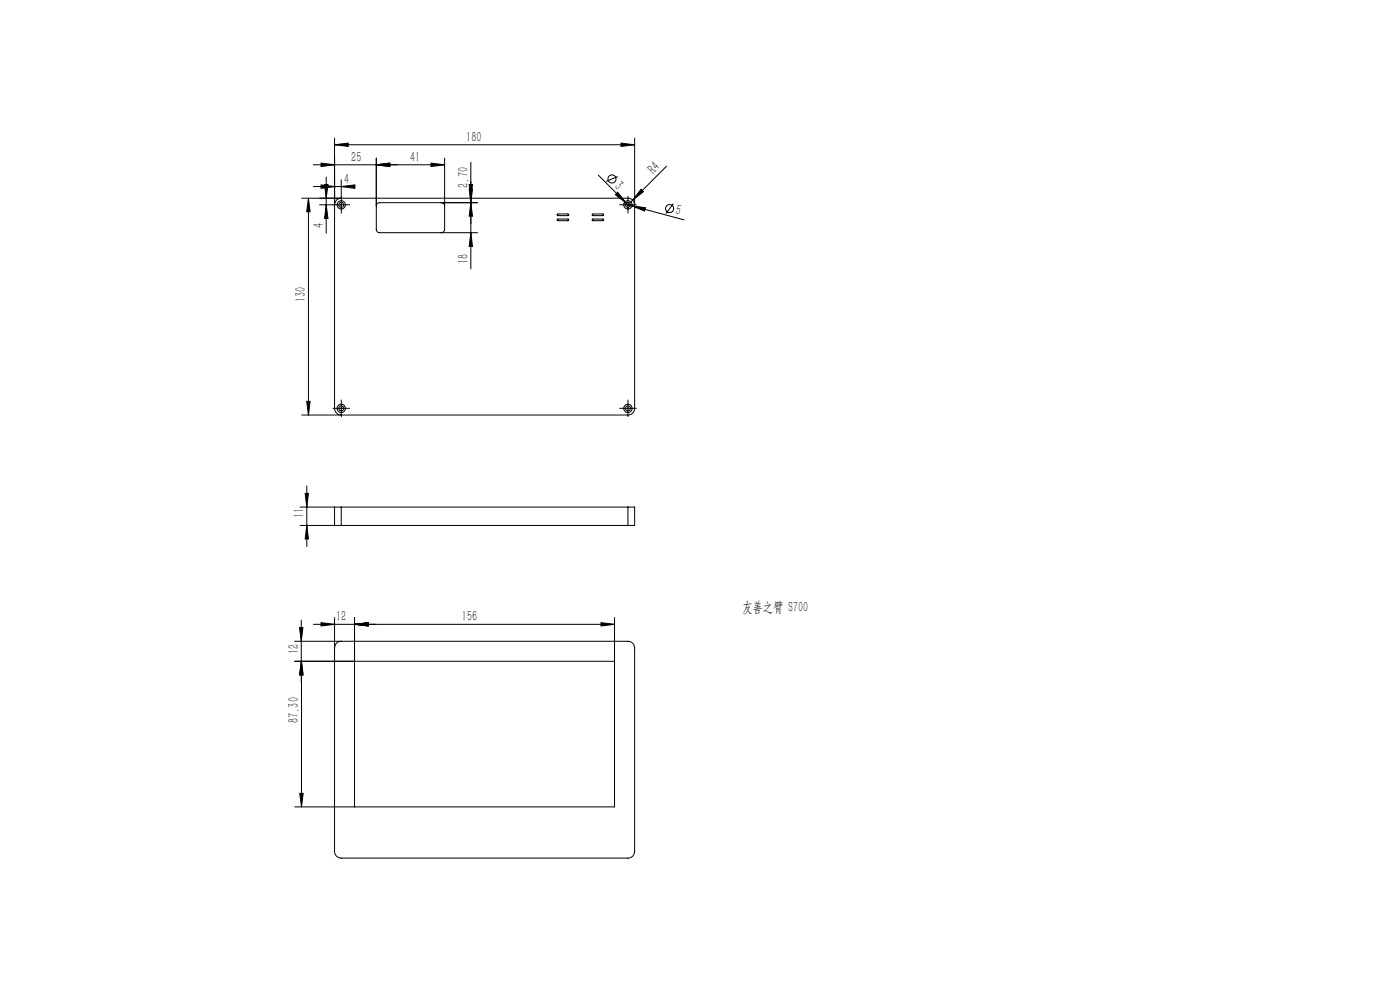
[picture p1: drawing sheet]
<svg xmlns="http://www.w3.org/2000/svg" width="420mm" height="297mm" viewBox="0 0 420 297" stroke-linecap="round" stroke-linejoin="round" font-family="sans-serif">
<g fill="none" stroke="#000" stroke-width=".3">
<path d="M90.5 59.4h97.9a1.99 1.99 0 0 1 2 2M92.5 59.4l.5 4.1h-1zM92.5 59.4v65M94 49.4h39.4M94 55.9h12.3M96.3 48.9l4.1 .5-4.1 .5zM96.3 55.4l4.1 .5-4.1 .5zM97.4 55.3h1l-.5 4.1zM97.9 53.1v16.8M100.4 43.4l4.1-.5v1zM100.4 41.4v81a2.05 2.05 0 0 0 2 2M100.4 43.4h90"/>
<path d="M102.4 55.9l4.1-.5v1zM102.4 59.4a1.99 1.99 0 0 0-2 2M102.4 53.9v5M112.9 49.4l4-.5v1zM112.9 47.4v21.4a.96 .96 0 0 0 1 .9h29.4M129.3 48.9l4.1 .5-4.1 .5zM133.4 47.4v21.4a1.02 1.02 0 0 1-1 .9M140.8 55.3h.9l-.4 4.1zM140.8 56.7h.9l-.4 4zM141.3 48.6v32M179.5 52.5l9.4 9.4M185.3 57.6l2.6 3.3-3.3-2.6z"/>
<path d="M185.3 52.9l-3.4 1.5M186.3 42.9l4.1 .5-4.1 .5zM190.4 41.4v81a2.05 2.05 0 0 1-2 2h-97.9M192.3 56.7l.7 .8-3.2 2.5zM200 49.8l-11.6 11.6M95.9 61.4h4M97.9 61.4l.5 4.1h-1zM101.1 61.4h2.5M102.4 60.1v2.5M132.4 60.7a1.02 1.02 0 0 1 1 1M141.3 69.7l.4 4.1h-.9zM141.3 60.7l.4 4.1h-.9z"/>
<path d="M143.3 60.7h-29.4a.96 .96 0 0 0-1 1M167.1 65.8l3.3-.2a.25 .25 0 0 1 .2 .3 .25 .25 0 0 1-.2 .2h-3zM167.2 64.2l3.2-.1a.25 .25 0 0 1 .2 .3 .25 .25 0 0 1-.2 .2h-3.1zM177.7 65.7l3.2-.1a.25 .25 0 0 1 .2 .3 .25 .25 0 0 1-.2 .2h-3zM177.7 64.2l3.2-.1a.25 .25 0 0 1 .2 .3 .25 .25 0 0 1-.2 .2h-3.1zM187.1 61.4h2.5M187.2 61.1l2.4 .6M188.4 60.1v2.5M189.6 61.7l4 .6-.2 .9zM189.6 61.7l15.6 4.2M202 61l-2.2 3M92 120.3h1l-.5 4.1z"/>
<path d="M101.1 122.4h2.5M102.4 121.1v2.5M187.1 122.4h2.5M188.4 121.1v2.5M90 152h10.4M90 157.5h10.4M91.5 147.9h1l-.5 4.1zM92 157.5l.5 4h-1zM92 145.6v18.2M100.4 157.5h2M100.4 152h2M100.4 152v5.5"/>
<path d="M102.4 152v5.5M102.4 152h86M102.4 157.5h86M188.4 152h2v5.5h-2M188.4 152v5.5M88.4 198.2h96M89.9 188.1h1l-.5 4.1zM90.4 198.2l.5 4.1h-1zM90.4 185.8v18.7M90.5 198.2l.4 4.1h-1zM90.5 198.2v43.6M94 187.1h90.4"/>
<path d="M96.3 186.6l4.1 .5-4.1 .5zM100.4 185.1v70.1a1.99 1.99 0 0 0 2 2h86a1.99 1.99 0 0 0 2-2v-61a1.99 1.99 0 0 0-2-2h-100M102.4 192.2a1.99 1.99 0 0 0-2 2M106.4 187.1l4.1-.5v1zM106.4 185.1v56.7M180.3 186.6l4.1 .5-4.1 .5zM184.4 185.1v56.7h-96M89.9 237.8h1l-.4 4z"/>
<circle cx="183.6" cy="53.6" r="1.22"/>
<circle cx="102.4" cy="61.4" r="1.25"/>
<circle cx="102.4" cy="61.4" r=".74"/>
<circle cx="188.4" cy="61.4" r=".75"/>
<circle cx="188.4" cy="61.4" r="1.25"/>
<circle cx="200.9" cy="62.5" r="1.22"/>
<circle cx="102.4" cy="122.4" r="1.25"/>
<circle cx="102.4" cy="122.4" r=".74"/>
<circle cx="188.4" cy="122.4" r=".75"/>
<circle cx="188.4" cy="122.4" r="1.25"/>
</g>
<g fill="none" stroke="#000" stroke-width=".3" stroke-dasharray="30.5 1.3 1.3 1.3">
<path d="M101.1 61.4h-1.2M102.4 60.1v-1.2M102.4 62.6v1.3M103.6 61.4h1.3M187.1 61.4h-1.2M188.4 60.1v-1.2M188.4 62.6v1.3M189.6 61.4h1.3M101.1 122.4h-1.2M102.4 121.1v-1.2M102.4 123.6v1.3M103.6 122.4h1.3"/>
<path d="M187.1 122.4h-1.2M188.4 121.1v-1.2M188.4 123.6v1.3M189.6 122.4h1.3"/>
</g>
<g fill="#000">
<path d="M192.3 56.7l.7 .8-3.2 2.5zM185.3 57.6l2.6 3.3-3.3-2.6zM189.6 61.7l4 .6-.2 .9z"/>
<path d="M100.4 43.4l4.1-.5v1zM186.3 42.9l4.1 .5-4.1 .5zM96.3 48.9l4.1 .5-4.1 .5zM112.9 49.4l4-.5v1z"/>
<path d="M102.4 55.9l4.1-.5v1zM96.3 55.4l4.1 .5-4.1 .5zM106.4 187.1l4.1-.5v1zM96.3 186.6l4.1 .5-4.1 .5zM180.3 186.6l4.1 .5-4.1 .5zM106.4 187.1l4.1-.5v1z"/>
<path d="M112.9 49.4l4-.5v1zM129.3 48.9l4.1 .5-4.1 .5z"/>
<path d="M97.9 61.4l.5 4.1h-1zM97.4 55.3h1l-.5 4.1zM141.3 60.7l.4 4.1h-.9zM140.8 55.3h.9l-.4 4.1zM90.4 198.2l.5 4.1h-1zM89.9 188.1h1l-.5 4.1z"/>
<path d="M91.5 147.9h1l-.5 4.1zM92 157.5l.5 4h-1zM92.5 59.4l.5 4.1h-1zM92 120.3h1l-.5 4.1zM140.8 56.7h.9l-.4 4zM141.3 69.7l.4 4.1h-.9zM90.5 198.2l.4 4.1h-1zM89.9 237.8h1l-.4 4z"/>
</g>
<g font-size="4.4">
<text x="139.9" y="42.5">180</text>
<text x="105.4" y="48.5">25</text>
<text x="123" y="48.5">41</text>
<text x="196.1" y="52.5" transform="rotate(-45 196.1 52.5)">R4</text>
<text x="103.2" y="55">4</text>
<text x="140.4" y="56.3" transform="rotate(-90 140.4 56.3)">2.70</text>
<text x="184.1" y="56" transform="rotate(45 184.1 56)">3</text>
<text x="202.5" y="64.3" transform="rotate(15 202.5 64.3)">5</text>
<text x="97" y="68.4" transform="rotate(-90 97 68.4)">4</text>
<text x="140.4" y="79.1" transform="rotate(-90 140.4 79.1)">18</text>
<text x="91.7" y="90.5" transform="rotate(-90 91.7 90.5)">130</text>
<text x="91.2" y="155.3" transform="rotate(-90 91.2 155.3)">11</text>
<text x="222.7" y="183.5">友善之臂 S700</text>
<text x="100.8" y="186.2">12</text>
<text x="138.6" y="186.2">156</text>
<text x="89.5" y="195.9" transform="rotate(-90 89.5 195.9)">12</text>
<text x="89.6" y="216.7" transform="rotate(-90 89.6 216.7)">87.30</text>
</g>
</svg>
